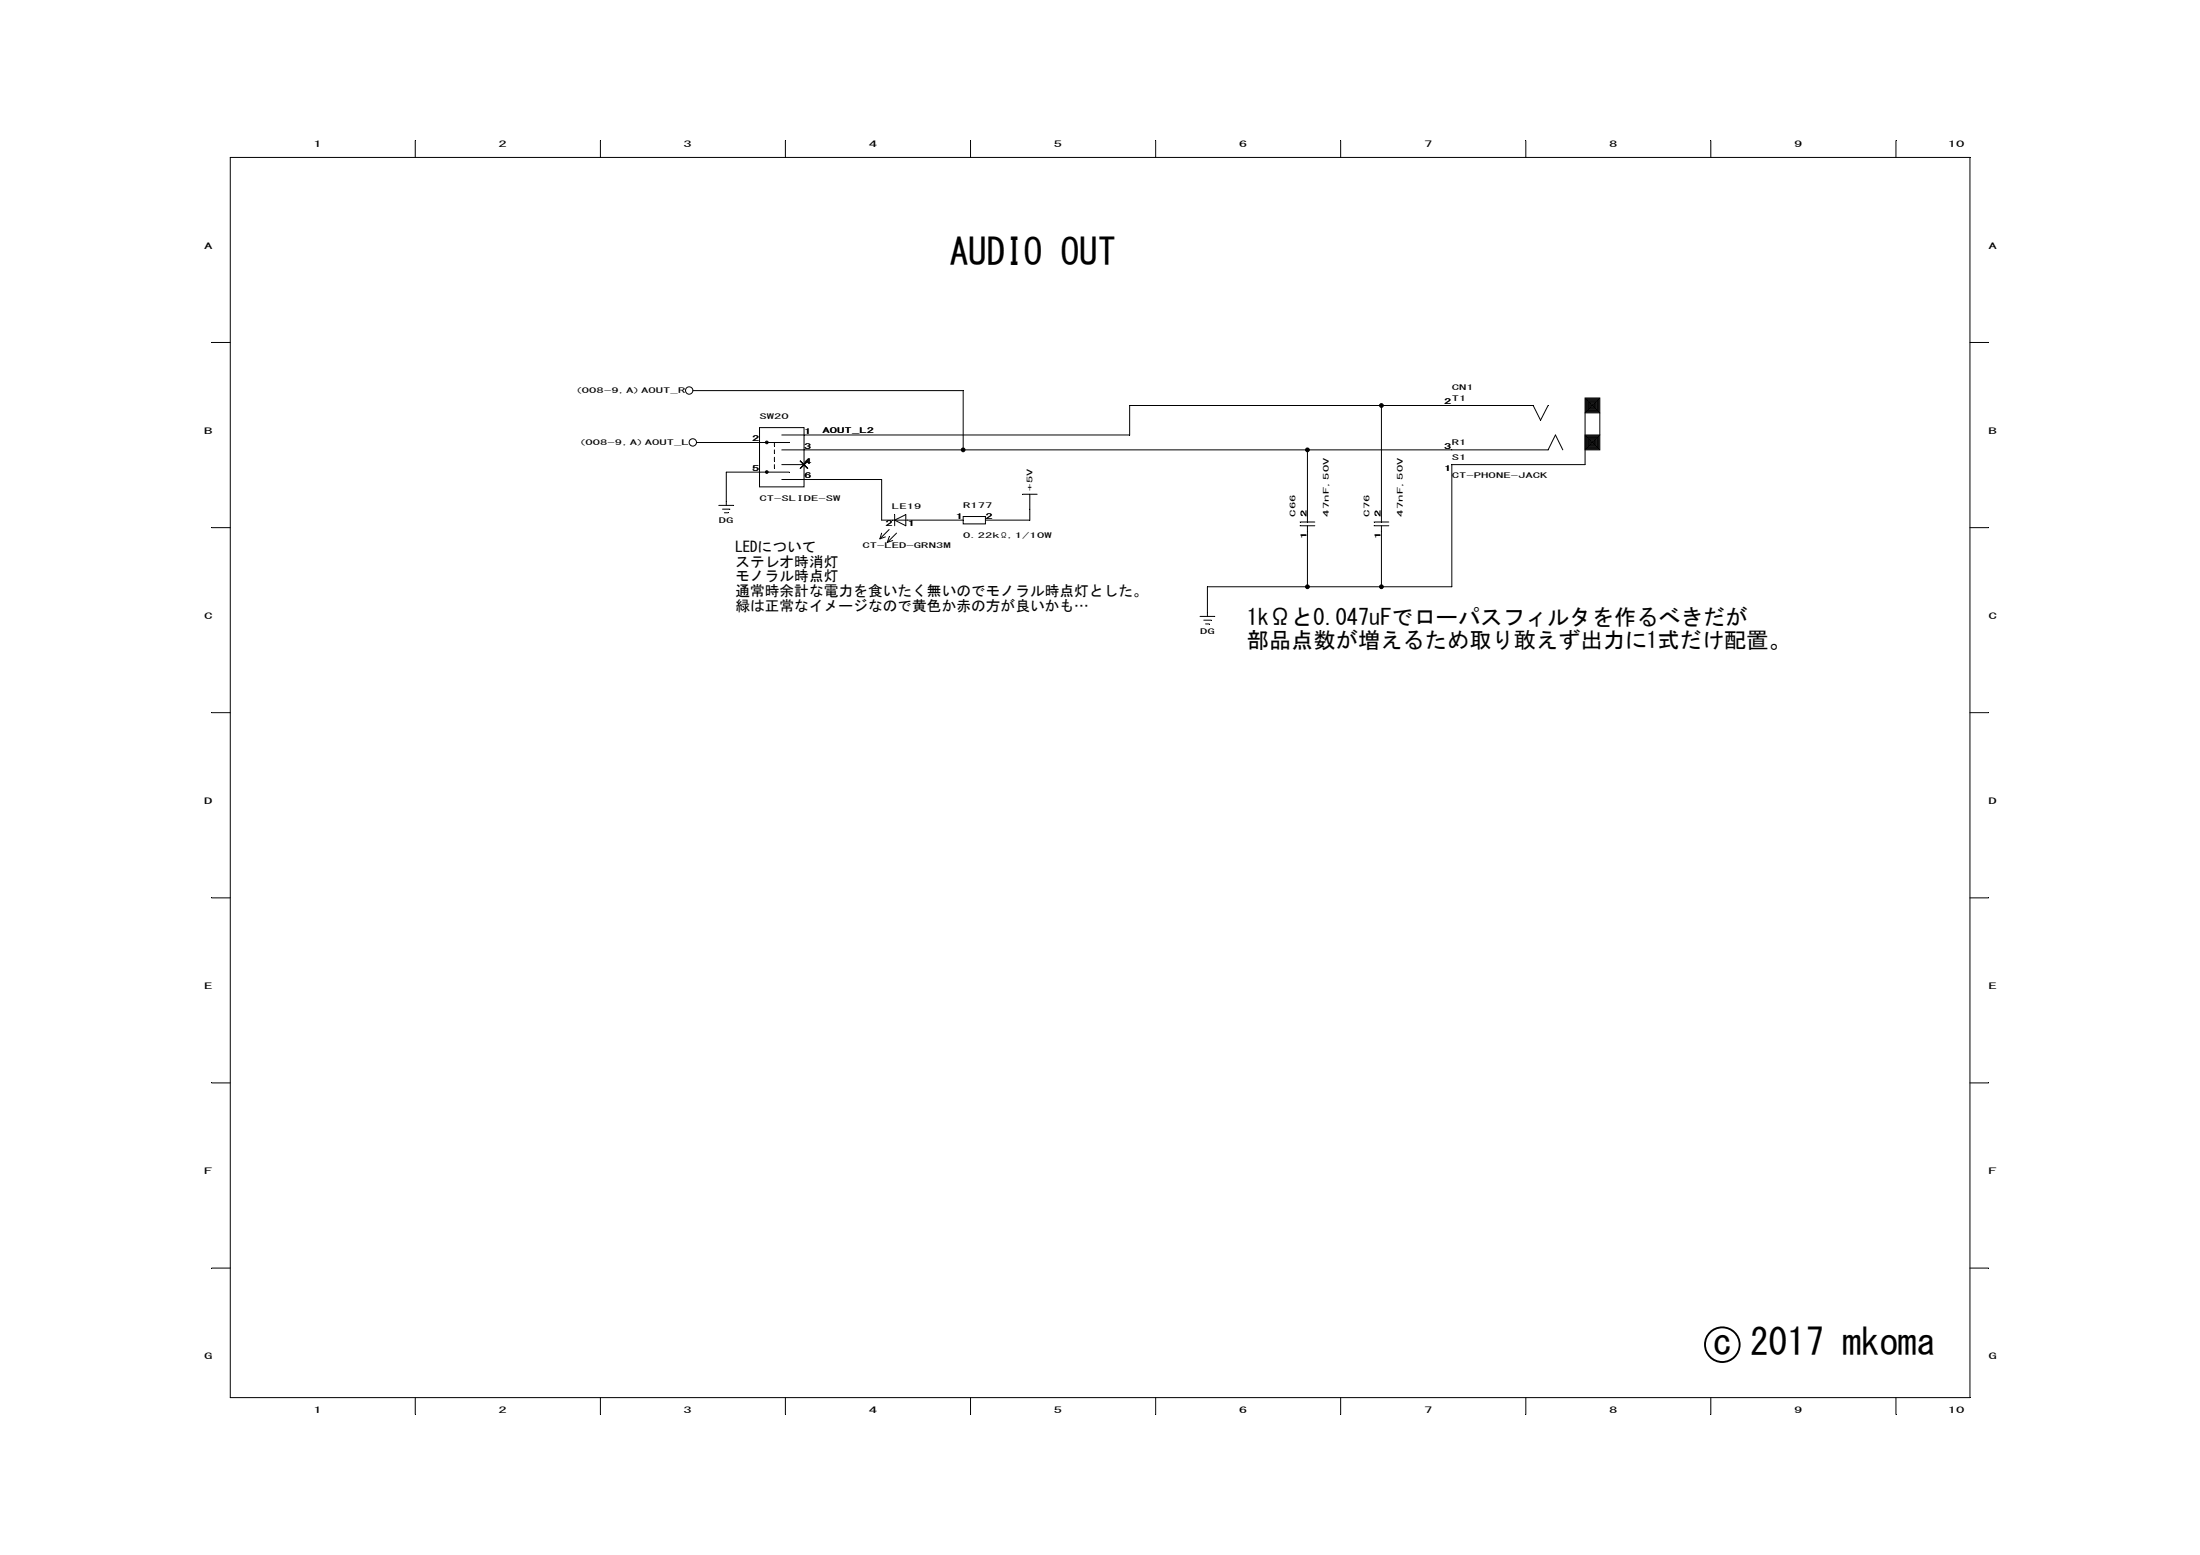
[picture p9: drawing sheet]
<svg xmlns="http://www.w3.org/2000/svg" width="297mm" height="210mm" viewBox="0 0 297 210" stroke-linecap="round" stroke-linejoin="round" font-family="sans-serif">
<circle cx="232.5" cy="181.5" r="2.34" fill="none" stroke="#000" stroke-width=".25"/>
<g fill="none" stroke="#000" stroke-width=".14">
<path d="M56.1 19v2.3M81.1 19v2.3M106 19v2.3M131 19v2.3M156 19v2.3M181 19v2.3M206 19v2.3M231 19v2.3M256 19v2.3M31.1 21.3h234.9v167.4h-234.9zM28.6 46.2h2.5M93.6 52.7h36.4v8"/>
<path d="M94.1 59.7h12.4M102.5 57.7h6.1v8h-6.1zM103.4 59.6h.3v.2h-.3zM103.5 59.7h.1v.1h-.1zM104.6 59.7v.5M186.5 54.7v15.8M209 54.7l-1 2-1-2h-54.5v4h-46.9M214 58.7h2v2h-2zM214 53.7h2v2h-2zM214 55.7v7h-18v16.5h-33v4M214.1 58.8h1.8v1.8h-1.8zM214.1 53.8h1.8v1.8h-1.8z"/>
<path d="M214.2 58.9h1.7v1.7h-1.7zM214.2 53.9h1.7v1.7h-1.7zM214.2 59h1.5v1.5h-1.5zM214.2 54h1.5v1.5h-1.5zM214.3 59h1.4v1.4h-1.4zM214.3 54h1.4v1.4h-1.4zM214.4 59.1h1.2v1.2h-1.2zM214.4 54.1h1.2v1.2h-1.2zM214.5 59.2h1v1h-1zM214.5 54.2h1v1h-1zM214.6 59.3h.9v.9h-.9zM214.6 54.3h.9v.9h-.9z"/>
<path d="M214.6 59.4h.7v.7h-.7zM214.6 54.4h.7v.7h-.7zM214.7 59.4h.6v.6h-.6zM214.7 54.4h.6v.6h-.6zM214.8 59.5h.4v.4h-.4zM214.8 54.5h.4v.4h-.4zM214.9 59.6h.2v.2h-.2zM214.9 54.6h.2v.2h-.2zM215 59.7v.1zM215 54.7v.1zM216 55.7v3M266 46.2h2.5"/>
<path d="M28.6 71.2h2.5M97 68.2h2.1M97.6 68.7h.9M97.8 69.2h.5M103.4 63.6h.3v.2h-.3zM103.5 63.7h.1v.1h-.1zM104.6 60.7v.5M104.6 61.7v.5M104.6 62.7v.5M105.6 64.7h13.4v5.5h11M105.6 60.7h103.4l1-2 1 2M105.6 62.7h3"/>
<path d="M106.5 63.7h-8.4v4.5M108.1 62.2l.9 1M109 62.2l-.9 1M119 72l-.2 .7M119.5 72.5l-.7 .2M120.1 71.5l-1.3 1.2M120.1 72.5l-.3 .7M120.5 73l-.7 .2M120.8 70.2l1.5-.7v1.5zM120.8 69.5v1.5M121 72l-1.2 1.2M130 69.7h3.1v1h-3.1z"/>
<path d="M138 66.7h2M139 66.7v3.5h-5.9M175.5 70.5h2M175.5 71h2M176.5 60.7v9.8M176.5 71v8.2M185.5 70.5h2M185.5 71h2M186.5 71v8.2M266 71.2h2.5M28.6 96.2h2.5M162 83.2h2"/>
<path d="M162.5 83.7h1M162.8 84.2h.5M266 96.2h2.5M28.6 121.2h2.5M266 121.2h2.5M28.6 146.2h2.5M266 146.2h2.5M28.6 171.2h2.5M266 171.2h2.5M56.1 188.7v2.2M81.1 188.7v2.2M106 188.7v2.2"/>
<path d="M131 188.7v2.2M156 188.7v2.2M181 188.7v2.2M206 188.7v2.2M231 188.7v2.2M256 188.7v2.2"/>
<circle cx="93.1" cy="52.7" r=".5"/>
<circle cx="93.5" cy="59.7" r=".5"/>
<circle cx="186.5" cy="54.7" r=".25"/>
<circle cx="130" cy="60.7" r=".25"/>
<circle cx="176.5" cy="79.2" r=".25"/>
<circle cx="176.5" cy="60.7" r=".25"/>
<circle cx="186.5" cy="79.2" r=".25"/>
</g>
<g fill="#000">
<circle cx="186.5" cy="54.7" r=".25"/>
<circle cx="130" cy="60.7" r=".25"/>
<circle cx="176.5" cy="79.2" r=".25"/>
<circle cx="176.5" cy="60.7" r=".25"/>
<circle cx="186.5" cy="79.2" r=".25"/>
</g>
<g font-size="5">
<text x="128.2" y="35.8">AUDIO OUT</text>
<text x="231.3" y="182.9">c 2017 mkoma</text>
</g>
<g font-size="3">
<text x="168.3" y="84.4">1kΩと0.047uFでローパスフィルタを作るべきだが</text>
<text x="168.3" y="87.4">部品点数が増えるため取り敢えず出力に1式だけ配置。</text>
</g>
<g font-size="2">
<text x="99.3" y="74.5">LEDについて</text>
<text x="99.3" y="76.5">ステレオ時消灯</text>
<text x="99.3" y="78.5">モノラル時点灯</text>
<text x="99.3" y="80.5">通常時余計な電力を食いたく無いのでモノラル時点灯とした。</text>
<text x="99.3" y="82.5">緑は正常なイメージなので黄色か赤の方が良いかも…</text>
</g>
<g font-size="1.1">
<text x="42.3" y="19.8">1</text>
<text x="67.3" y="19.8">2</text>
<text x="92.3" y="19.8">3</text>
<text x="117.3" y="19.8">4</text>
<text x="142.3" y="19.8">5</text>
<text x="167.3" y="19.8">6</text>
<text x="192.3" y="19.8">7</text>
<text x="217.3" y="19.8">8</text>
<text x="242.2" y="19.8">9</text>
<text x="263" y="19.8">10</text>
<text x="27.6" y="33.5">A</text>
<text x="268.5" y="33.5">A</text>
<text x="27.6" y="58.5">B</text>
<text x="268.5" y="58.5">B</text>
<text x="27.6" y="83.5">C</text>
<text x="268.5" y="83.5">C</text>
<text x="27.6" y="108.5">D</text>
<text x="268.5" y="108.5">D</text>
<text x="27.6" y="133.5">E</text>
<text x="268.5" y="133.5">E</text>
<text x="27.6" y="158.5">F</text>
<text x="268.5" y="158.5">F</text>
<text x="27.6" y="183.5">G</text>
<text x="268.5" y="183.5">G</text>
<text x="42.3" y="190.7">1</text>
<text x="67.3" y="190.7">2</text>
<text x="92.3" y="190.7">3</text>
<text x="117.3" y="190.7">4</text>
<text x="142.3" y="190.7">5</text>
<text x="167.3" y="190.7">6</text>
<text x="192.3" y="190.7">7</text>
<text x="217.3" y="190.7">8</text>
<text x="242.2" y="190.7">9</text>
<text x="263" y="190.7">10</text>
</g>
<g font-size="1">
<text x="77.6" y="53.1">(008-9,A)AOUT_R</text>
<text x="196" y="52.6">CN1</text>
<text x="101.6" y="59.6">2</text>
<text x="102.5" y="56.6">SW20</text>
<text x="108.6" y="58.6">1</text>
<text x="111.1" y="58.5">AOUT_L2</text>
<text x="195" y="54.6">2</text>
<text x="196" y="54.1">T1</text>
<text x="78.1" y="60.1">(008-9,A)AOUT_L</text>
<text x="101.6" y="63.6">5</text>
<text x="108.6" y="64.6">6</text>
<text x="108.6" y="62.6">4</text>
<text x="108.6" y="60.6">3</text>
<text x="195" y="63.6">1</text>
<text x="195" y="60.6">3</text>
<text x="196" y="62.1">S1</text>
<text x="196" y="60.1">R1</text>
<text x="196" y="64.6">CT-PHONE-JACK</text>
<text x="97" y="70.6">DG</text>
<text x="102.5" y="67.6">CT-SLIDE-SW</text>
<text x="119.5" y="71.1">2</text>
<text x="120.4" y="68.7">LE19</text>
<text x="122.6" y="71.1">1</text>
<text x="129.1" y="70.1">1</text>
<text x="130" y="68.6">R177</text>
<text x="133.1" y="70.1">2</text>
<text x="139.4" y="66.2" transform="rotate(-90 139.4 66.2)">+5V</text>
<text x="174.9" y="69.7" transform="rotate(-90 174.9 69.7)">C66</text>
<text x="176.4" y="69.7" transform="rotate(-90 176.4 69.7)">2</text>
<text x="179.4" y="69.7" transform="rotate(-90 179.4 69.7)">47nF,50V</text>
<text x="184.9" y="69.7" transform="rotate(-90 184.9 69.7)">C76</text>
<text x="186.4" y="69.7" transform="rotate(-90 186.4 69.7)">2</text>
<text x="189.4" y="69.7" transform="rotate(-90 189.4 69.7)">47nF,50V</text>
<text x="116.4" y="74">CT-LED-GRN3M</text>
<text x="130" y="72.6">0.22kΩ,1/10W</text>
<text x="176.4" y="72.7" transform="rotate(-90 176.4 72.7)">1</text>
<text x="186.4" y="72.7" transform="rotate(-90 186.4 72.7)">1</text>
<text x="162" y="85.6">DG</text>
</g>
</svg>
